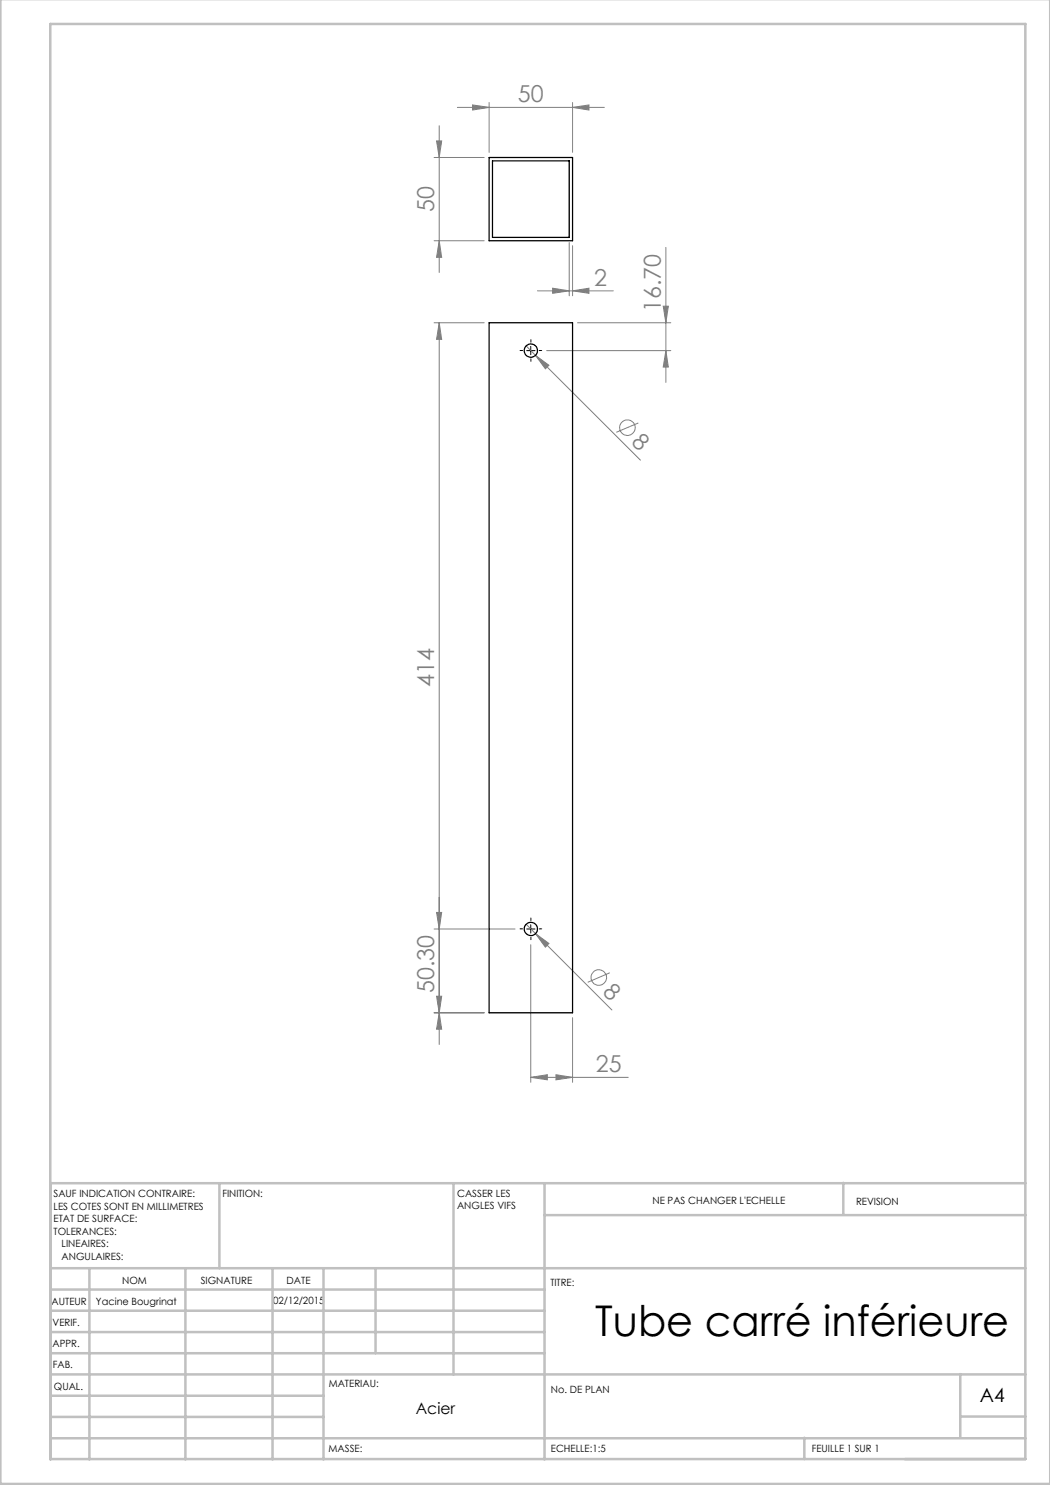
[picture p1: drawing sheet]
<svg xmlns="http://www.w3.org/2000/svg" width="210mm" height="297mm" viewBox="0 0 210 297" stroke-linecap="round" stroke-linejoin="round" font-family="sans-serif">
<g fill="none" stroke="#808080" stroke-width=".2">
<path d="M86.8 31.5h10M87.3 28.2h1l-.5 3.3zM87.8 25.1v29.4M91.5 21.5h29.4M94.5 21l3.3 .5-3.3 .5zM97.8 20.5v10M114.5 21.5l3.3-.5v1zM114.5 20.5v10M86.8 48.2h10M87.8 48.2l.5 3.3h-1zM107.5 58.2h15.2M110.5 57.6l3.3 .6-3.3 .5z"/>
<path d="M113.8 48.5v10.7M114.5 58.2l3.3-.6v1.1zM114.5 49.1v10.1M133.2 49.5v27M86.8 64.6h10M87.8 64.6l.5 3.3h-1zM87.8 64.6v144.3M105.2 69.2l1.9 1.9M107.1 71.1l2.7 2-.7 .7zM107.1 71.1l21 20.9M109.3 70.1h24.9M115.5 64.6h18.7"/>
<path d="M132.6 61.2h1.1l-.5 3.4zM133.2 70.1l.5 3.3h-1.1zM127.7 84.6l-4.4 1.9M86.8 185.8h16.2M87.3 199.2h1l-.5 3.4zM87.3 182.5h1l-.5 3.3zM105.2 184.9l17.2 17.1M106.2 188.9v27.6M107.1 186.7l2.7 2-.7 .7zM122 194.6l-4.5 1.9M86.8 202.6h10M87.8 202.6l.5 3.2h-1z"/>
<path d="M106.2 215.5l3.3-.6v1.1zM106.2 215.5h19.5M111.2 214.9l3.3 .6-3.3 .5zM114.5 203.5v13"/>
<circle cx="125.5" cy="85.5" r="1.55"/>
<circle cx="119.7" cy="195.5" r="1.56"/>
</g>
<path d="M104.5 70.1h-.5M106.2 68.4v-.5M106.2 71.8v.5M107.8 70.1h.5M104.5 185.8h-.5M106.2 184.1v-.5M106.2 187.4v.5M107.8 185.8h.5" fill="none" stroke="#000" stroke-width=".2" stroke-dasharray="30.5 1.3 1.3 1.3"/>
<path d="M105.3 70.1h1.7M106.2 69.3v1.6M105.3 185.8h1.7M106.2 185v1.6" fill="none" stroke="#000" stroke-width=".2"/>
<g fill="none" stroke="#c0c0c0" stroke-width=".5">
<path d="M.1 -.1v296.9h209.9v-296.9M10.1 4.8h195v287h-195zM43.9 236.6v17M90.7 236.6v38.3M108.9 236.6v55.3M168.7 236.6v6.3M205.1 236.6h-195v55.3M10.1 253.6h195M10.1 257.9h98.8M17.9 253.6v38.3M37.1 253.6v38.3M54.5 253.6v38.3"/>
<path d="M64.7 253.6v38.3M75.1 253.6v17M108.9 243h96.2M10.1 270.6h98.8M10.1 266.4h98.8M10.1 262.1h98.8M10.1 279.1h54.6M10.1 274.9h195M192.1 274.8v12.7M10.1 287.7h195M10.1 283.4h54.6M160.9 287.5v4.3"/>
<path d="M192.1 283.3h13"/>
</g>
<g fill="#808080">
<path d="M107.1 186.7l2.7 2-.7 .7z"/>
<path d="M107.1 71.1l2.7 2-.7 .7z"/>
<path d="M106.2 215.5l3.3-.6v1.1zM111.2 214.9l3.3 .6-3.3 .5zM110.5 57.6l3.3 .6-3.3 .5zM114.5 58.2l3.3-.6v1.1z"/>
<path d="M114.5 21.5l3.3-.5v1zM94.5 21l3.3 .5-3.3 .5z"/>
<path d="M133.2 70.1l.5 3.3h-1.1zM132.6 61.2h1.1l-.5 3.4z"/>
<path d="M87.8 64.6l.5 3.3h-1zM87.3 199.2h1l-.5 3.4zM87.3 182.5h1l-.5 3.3zM87.8 202.6l.5 3.2h-1zM87.3 28.2h1l-.5 3.3zM87.8 48.2l.5 3.3h-1z"/>
</g>
<g fill="none" stroke="#000" stroke-width=".25">
<path d="M97.8 31.5h16.7v16.7h-16.7zM98.5 32.2h15.3v15.3h-15.3zM97.8 64.6h16.7v138h-16.7z"/>
<circle cx="106.2" cy="70.1" r="1.33"/>
<circle cx="106.2" cy="185.8" r="1.32"/>
</g>
<text font-size="8.5" x="119" y="267.2">Tube carré inférieure</text>
<g font-size="4.7" fill="#808080">
<text x="103.6" y="20.5">50</text>
<text x="86.8" y="42.4" transform="rotate(-90 86.8 42.4)">50</text>
<text x="118.8" y="57.1">2</text>
<text x="132.2" y="62.4" transform="rotate(-90 132.2 62.4)">16.70</text>
<text x="126.1" y="88.5" transform="rotate(45 126.1 88.5)">8</text>
<text x="86.8" y="137.4" transform="rotate(-90 86.8 137.4)">414</text>
<text x="86.8" y="198.6" transform="rotate(-90 86.8 198.6)">50.30</text>
<text x="120.4" y="198.5" transform="rotate(45 120.4 198.5)">8</text>
<text x="119.2" y="214.4">25</text>
</g>
<text font-size="3.9" x="196" y="280.4">A4</text>
<text font-size="3.2" x="83.1" y="282.8">Acier</text>
<g font-size="2">
<text x="10.7" y="239.5">SAUF INDICATION CONTRAIRE:</text>
<text x="44.5" y="239.5">FINITION:</text>
<text x="91.4" y="239.4">CASSER LES</text>
<text x="10.7" y="242">LES COTES SONT EN MILLIMETRES</text>
<text x="10.7" y="244.5">ETAT DE SURFACE:</text>
<text x="91.4" y="241.9">ANGLES VIFS</text>
<text x="130.5" y="240.8">NE PAS CHANGER L'ECHELLE</text>
<text x="171.2" y="241">REVISION</text>
<text x="10.7" y="247">TOLERANCES:</text>
<text x="12.3" y="249.5">LINEAIRES:</text>
<text x="12.3" y="252">ANGULAIRES:</text>
<text x="24.4" y="256.9">NOM</text>
<text x="40.1" y="256.8">SIGNATURE</text>
<text x="57.3" y="256.8">DATE</text>
<text x="110.1" y="257.1">TITRE:</text>
<text x="10.3" y="260.9">AUTEUR</text>
<text x="19.2" y="261">Yacine Bougrinat</text>
<text x="54.6" y="260.8">02/12/2015</text>
<text x="10.5" y="269.3">APPR.</text>
<text x="10.5" y="265.2">VERIF.</text>
<text x="10.6" y="273.6">FAB.</text>
<text x="10.8" y="278">QUAL.</text>
<text x="65.8" y="277.4">MATERIAU:</text>
<text x="110.2" y="278.5">No. DE PLAN</text>
<text x="65.7" y="290.4">MASSE:</text>
<text x="110.2" y="290.5">ECHELLE:1:5</text>
<text x="162.4" y="290.4">FEUILLE 1 SUR 1</text>
</g>
</svg>
